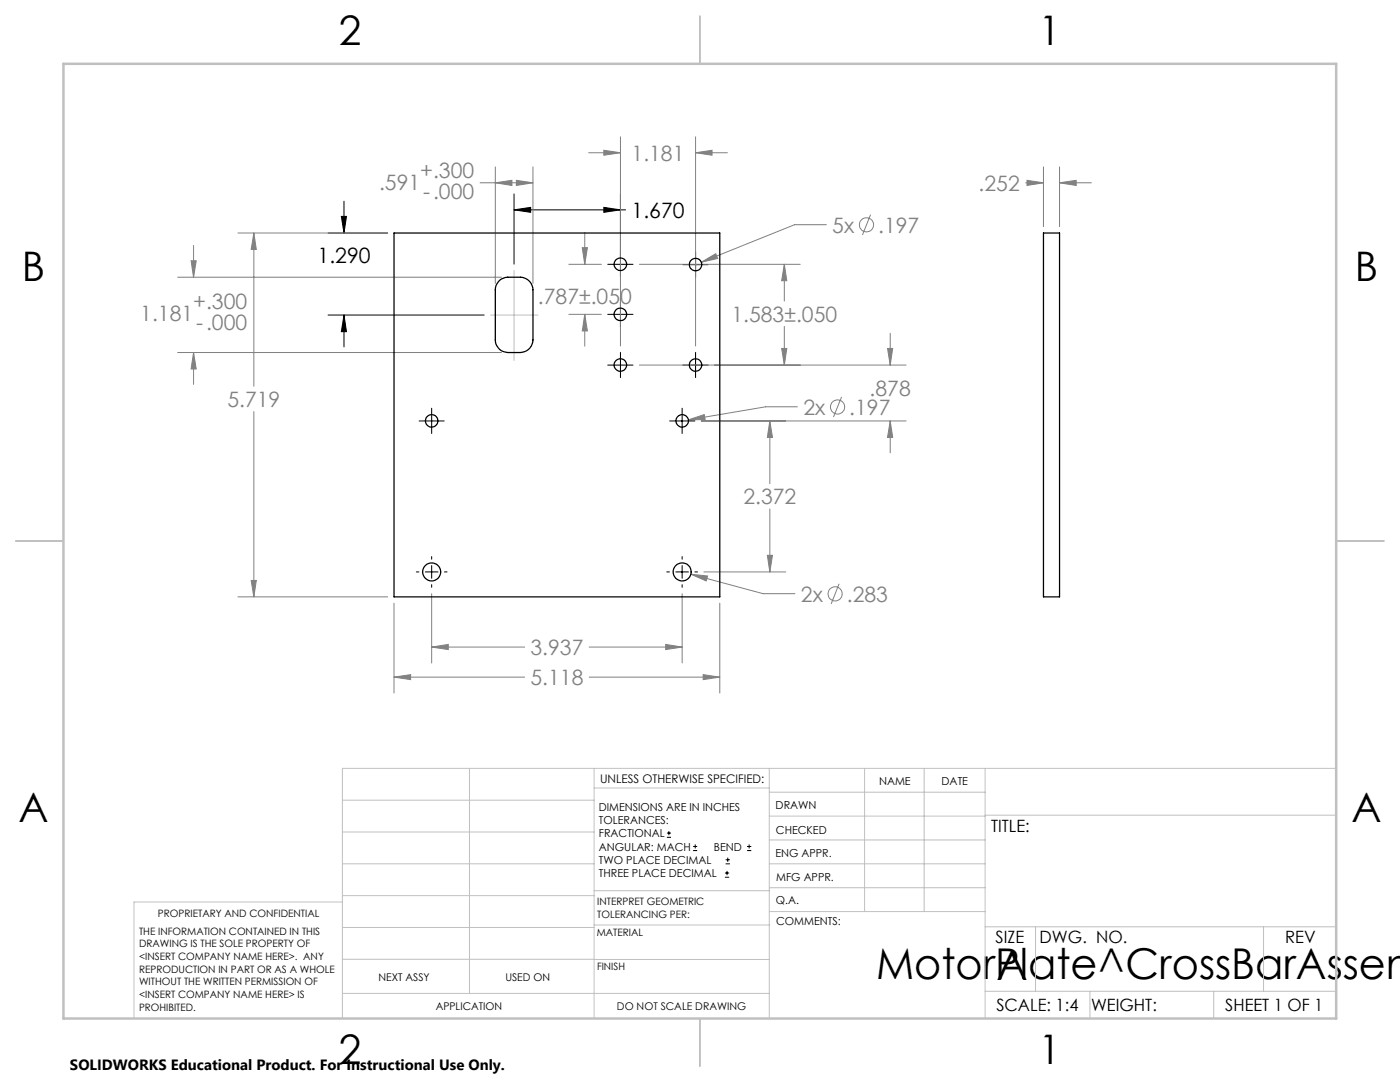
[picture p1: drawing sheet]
<svg xmlns="http://www.w3.org/2000/svg" width="279mm" height="216mm" viewBox="0 0 279 216" stroke-linecap="round" stroke-linejoin="round" font-family="sans-serif">
<g fill="none" stroke="#808080" stroke-width=".2">
<path d="M95.8 36.5h10.6M98.8 36.5l3.4-.5v1zM98.8 33.3v23.3M103 36l3.4 .5-3.4 .5zM106.4 33.3v23.3M117.5 30.5h6.3M120.5 30l3.3 .5-3.3 .5zM123.8 27.3v41.7M138.8 30.5l3.3-.5v1zM138.8 27.3v41.7M138.8 30.5h6.4M204.7 36.5h3.5"/>
<path d="M205 36l3.2 .5-3.2 .5zM208.2 33.3v11.9M211.5 36.5l3.3-.5v1zM211.5 36.5h6.3M211.5 33.3v11.9M35.5 55.3h64.6M38.1 52h1.1l-.6 3.3zM38.6 49v6.3M47.5 46.5h29.9M50.7 46.5l.5 3.3h-1.1zM50.7 46.5v30.6M113.5 52.7h6.5"/>
<path d="M116.2 49.4h1l-.5 3.3zM116.7 46.4v6.3M127.6 52.7h32.1M140 52.3l2.8-1.7 .4 1zM156.5 52.7l.5 3.3h-1zM156.5 52.7v7.4M164.9 44.8h-6.3l-18.6 7.5M173.7 42.8l-1.6 4.1M35.5 70.3h64.6M38.6 70.3l.6 3.3h-1.1zM38.6 70.3v6.4M113.5 62.7h6.5"/>
<path d="M116.7 62.7l.5 3.3h-1zM116.7 62.7v6.4M127.6 72.8h53.2M156 69.5h1l-.5 3.3zM156.5 65.1v7.7M168 79.2l-1.7 4M177.1 69.5h1.1l-.5 3.3zM177.7 66.5v6.3M50.7 82.1v37M137.4 83.8l3.1-1.1 .2 1zM139.9 84h40.9M153.6 84l.6 3.3h-1.1z"/>
<path d="M153.6 84v12.5M159.1 81.2h-6.3l-15.4 2.6M177.7 84l.5 3.3h-1.1zM177.7 84v6.3M47.5 119.1h29.9M50.1 115.8h1.1l-.5 3.3zM86.1 118.5v13.8M136.1 118.5v13.8M137.9 114.6l3.3 .3-.3 1zM137.9 114.6l14.4 3.9h6.3M140.5 114.1h16.3M153.1 110.8h1.1l-.6 3.3z"/>
<path d="M153.6 101.6v12.5M167.5 116.5l-1.6 4M78.6 135.1l3.4-.5v1zM78.6 120.4v17.9M78.6 135.1h26.1M86.1 129.1l3.4-.5v1zM86.1 129.1h18.6M117.6 135.1h26.1M117.6 129.1h18.5M132.9 128.6l3.2 .5-3.2 .5zM140.3 134.6l3.4 .5-3.4 .5zM143.7 120.4v17.9"/>
<circle cx="172.9" cy="44.9" r="1.42"/>
<circle cx="167.1" cy="81.2" r="1.42"/>
<circle cx="166.7" cy="118.5" r="1.4"/>
</g>
<g fill="none" stroke="#000" stroke-width=".2">
<path d="M102.6 38.7v14M123.8 38.7v16.5M65.5 46.5h11.9M68.1 43.2h1l-.4 3.3zM68.7 40.1v6.4M102.6 41.9l3.3-.5v1zM102.6 41.9h22.2M120.5 41.4l3.3 .5-3.3 .5zM121.3 52.7h5M136.3 52.8h5M138.8 50.3v5M65.5 62.9h31.1"/>
<path d="M68.7 62.9l.4 3.3h-1zM68.7 62.9v6.3M121.3 72.8h5M121.3 62.7h5M123.8 60.2v5.1M123.8 70.3v5.1M136.3 72.8h5M138.8 70.3v5.1M83.6 84h5.1M86.1 81.5v5M133.6 84h5.1M136.1 81.5v5"/>
<path d="M83.1 114.1h.5M84.9 114.1h2.5M86.1 111.1v.5M86.1 112.9v2.5M86.1 116.7v.5M88.7 114.1h.5M133.1 114.1h.5M134.9 114.1h2.5M136.1 111.1v.5M136.1 112.9v2.5M136.1 116.7v.5M138.7 114.1h.5"/>
<path d="M133.1 167.1h.8M133.1 166.2h.8M133.5 165.8v.9M138.3 169.7h.8M138.3 168.9h.8M138.7 168.5v.8M144.7 175h.8M144.7 174.2h.8M144.8 172.4h.9M144.8 171.6h.9M145.1 173.8v.8M145.2 171.1v.9"/>
<path d="M149.1 169.7h.8M149.1 168.9h.8M149.5 168.5v.8"/>
</g>
<g fill="none" stroke="#c0c0c0" stroke-width=".2">
<path d="M102.6 54v17.9M97.9 62.9h9.5M68.3 159.7h50.3M93.7 153.3v44.9M118.6 153.3v49.9M118.6 157.2h34.9M153.5 153.3v49.9M153.5 158.1h43.1M172.5 153.3v28.6M184.4 153.3v28.6M196.6 153.3v49.9M266.7 153.3h-198.4v49.9"/>
<path d="M68.3 178.7h50.3M68.3 172.4h50.3M68.3 166h50.3M68.3 180h-41.6v23.2M118.6 177.7h35M153.5 167.6h43.1M153.5 162.8h43.1M153.5 172.4h43.1M153.5 177.1h43.1M196.6 162.7h70.1M68.3 198.2h85.2M68.3 191.4l85.2 .1"/>
<path d="M68.3 185.1h50.3M118.6 184.6h35M153.6 181.9h43M196.6 197.8h70.1M196.6 184.9h70.1M206.7 184.9v12.9M217.5 197.8v5.4M242.2 197.8v5.4M252.2 184.9v12.9"/>
</g>
<path d="M139.7 3.2v9.5M3.1 107.9h9.6M266.7 107.9h9.5M139.7 203.2v9.6" fill="none" stroke="#c0c0c0" stroke-width=".25"/>
<path d="M12.7 12.7h254v190.5h-254z" fill="none" stroke="#c0c0c0" stroke-width=".5"/>
<path d="M120.5 41.4l3.3 .5-3.3 .5zM102.6 41.9l3.3-.5v1zM68.7 62.9l.4 3.3h-1zM68.1 43.2h1l-.4 3.3z" fill="#000"/>
<path d="M78.6 135.1l3.4-.5v1zM140.3 134.6l3.4 .5-3.4 .5zM50.7 46.5l.5 3.3h-1.1zM50.1 115.8h1.1l-.5 3.3zM86.1 129.1l3.4-.5v1zM132.9 128.6l3.2 .5-3.2 .5zM98.8 36.5l3.4-.5v1zM103 36l3.4 .5-3.4 .5zM116.2 49.4h1l-.5 3.3zM116.7 62.7l.5 3.3h-1zM153.1 110.8h1.1l-.6 3.3zM153.6 84l.6 3.3h-1.1zM120.5 30l3.3 .5-3.3 .5zM138.8 30.5l3.3-.5v1zM156.5 52.7l.5 3.3h-1zM156 69.5h1l-.5 3.3zM38.6 70.3l.6 3.3h-1.1zM38.1 52h1.1l-.6 3.3zM137.4 83.8l3.3-.1-.2-1zM137.9 114.6l3 1.3 .3-1zM140 52.3l3.2-.7-.4-1zM177.7 84l.5 3.3h-1.1zM177.1 69.5h1.1l-.5 3.3zM205 36l3.2 .5-3.2 .5zM211.5 36.5l3.3-.5v1z" fill="#808080"/>
<g fill="none" stroke="#000" stroke-width=".25">
<path d="M78.6 46.5h65.1v72.6h-65.1zM99.7 55.9l1.2-.5 3-.1a2.57 2.57 0 0 1 2.5 2.5v10a2.57 2.57 0 0 1-2.5 2.5h-2.5a2.51 2.51 0 0 1-2.6-2.5v-10a2.44 2.44 0 0 1 .9-1.9zM208.2 46.5h3.3v72.6h-3.3z"/>
<circle cx="123.8" cy="52.7" r="1.24"/>
<circle cx="138.8" cy="52.8" r="1.24"/>
<circle cx="123.8" cy="62.7" r="1.25"/>
<circle cx="123.8" cy="72.8" r="1.24"/>
<circle cx="138.8" cy="72.8" r="1.24"/>
<circle cx="86.1" cy="84" r="1.24"/>
<circle cx="136.2" cy="84" r="1.24"/>
<circle cx="86.2" cy="114.1" r="1.79"/>
<circle cx="136.1" cy="114.1" r="1.79"/>
</g>
<g font-size="8.5">
<text x="174.9" y="195.4">MotorPlate^CrossBarAssem</text>
<text x="198.9" y="195.5">A</text>
</g>
<g font-size="8.1">
<text x="67.6" y="8.9">2</text>
<text x="207.3" y="8.9">1</text>
<text x="4.4" y="56.1">B</text>
<text x="270.4" y="56.1">B</text>
<text x="3.7" y="164.1">A</text>
<text x="269.7" y="164.1">A</text>
<text x="67.6" y="212.4">2</text>
<text x="207.3" y="212.4">1</text>
</g>
<g font-size="4.2" fill="#808080">
<text x="83.9" y="35.5">+.300</text>
<text x="126" y="32.1">1.181</text>
<text x="75.7" y="37.8">.591</text>
<text x="84.4" y="39.7">-.000</text>
<text x="195.3" y="38.1">.252</text>
<text x="166.1" y="46.4">5x</text>
<text x="175.3" y="46.4">.197</text>
<text x="28" y="64">1.181</text>
<text x="38.6" y="61.7">+.300</text>
<text x="39.1" y="65.8">-.000</text>
<text x="107.4" y="60.7">.787±.050</text>
<text x="146" y="64.2">1.583±.050</text>
<text x="45.4" y="81.2">5.719</text>
<text x="160.3" y="82.7">2x</text>
<text x="169.5" y="82.7">.197</text>
<text x="173.6" y="79.1">.878</text>
<text x="148.4" y="100.6">2.372</text>
<text x="159.8" y="120">2x</text>
<text x="169" y="120">.283</text>
<text x="105.9" y="130.7">3.937</text>
<text x="105.9" y="136.7">5.118</text>
</g>
<g font-size="4.2">
<text x="126.1" y="43.5">1.670</text>
<text x="63.4" y="52.4">1.290</text>
</g>
<g font-size="3.4">
<text x="197.8" y="166">TITLE:</text>
<text x="198.7" y="188.1">SIZE</text>
<text x="207.5" y="188.1">DWG. NO.</text>
<text x="256.5" y="188.2">REV</text>
<text x="198.8" y="201.7">SCALE: 1:4</text>
<text x="217.7" y="201.8">WEIGHT:</text>
<text x="244.5" y="201.7">SHEET 1 OF 1</text>
</g>
<text font-size="3" x="14" y="213.5">SOLIDWORKS Educational Product. For Instructional Use Only.</text>
<text font-size="2.4" x="119.8" y="156.2">UNLESS OTHERWISE SPECIFIED:</text>
<g font-size="2.2">
<text x="119.5" y="161.8">DIMENSIONS ARE IN INCHES</text>
<text x="154.8" y="161.4">DRAWN</text>
<text x="175.4" y="156.6">NAME</text>
<text x="187.9" y="156.7">DATE</text>
<text x="119.5" y="164.4">TOLERANCES:</text>
<text x="119.5" y="167.1">FRACTIONAL</text>
<text x="154.9" y="166.3">CHECKED</text>
<text x="119.5" y="169.7">ANGULAR: MACH</text>
<text x="119.5" y="172.4">TWO PLACE DECIMAL</text>
<text x="142.5" y="169.7">BEND</text>
<text x="154.8" y="171">ENG APPR.</text>
<text x="119.5" y="175">THREE PLACE DECIMAL</text>
<text x="154.9" y="175.7">MFG APPR.</text>
<text x="154.9" y="180.4">Q.A.</text>
<text x="154.9" y="184.6">COMMENTS:</text>
</g>
<g font-size="2.1">
<text x="75.5" y="195.7">NEXT ASSY</text>
<text x="100.9" y="195.7">USED ON</text>
<text x="86.9" y="201.5">APPLICATION</text>
<text x="123.1" y="201.6">DO NOT SCALE DRAWING</text>
</g>
<g font-size="2">
<text x="31.5" y="182.9">PROPRIETARY AND CONFIDENTIAL</text>
<text x="119.2" y="180.6">INTERPRET GEOMETRIC</text>
<text x="119.2" y="183.1">TOLERANCING PER:</text>
<text x="27.8" y="186.5">THE INFORMATION CONTAINED IN THIS</text>
<text x="27.8" y="189">DRAWING IS THE SOLE PROPERTY OF</text>
<text x="27.8" y="191.6">&lt;INSERT COMPANY NAME HERE&gt;. ANY</text>
<text x="119.1" y="186.7">MATERIAL</text>
<text x="27.8" y="194.1">REPRODUCTION IN PART OR AS A WHOLE</text>
<text x="27.8" y="196.6">WITHOUT THE WRITTEN PERMISSION OF</text>
<text x="119.1" y="193.5">FINISH</text>
<text x="27.8" y="199.1">&lt;INSERT COMPANY NAME HERE&gt; IS</text>
<text x="27.8" y="201.7">PROHIBITED.</text>
</g>
</svg>
